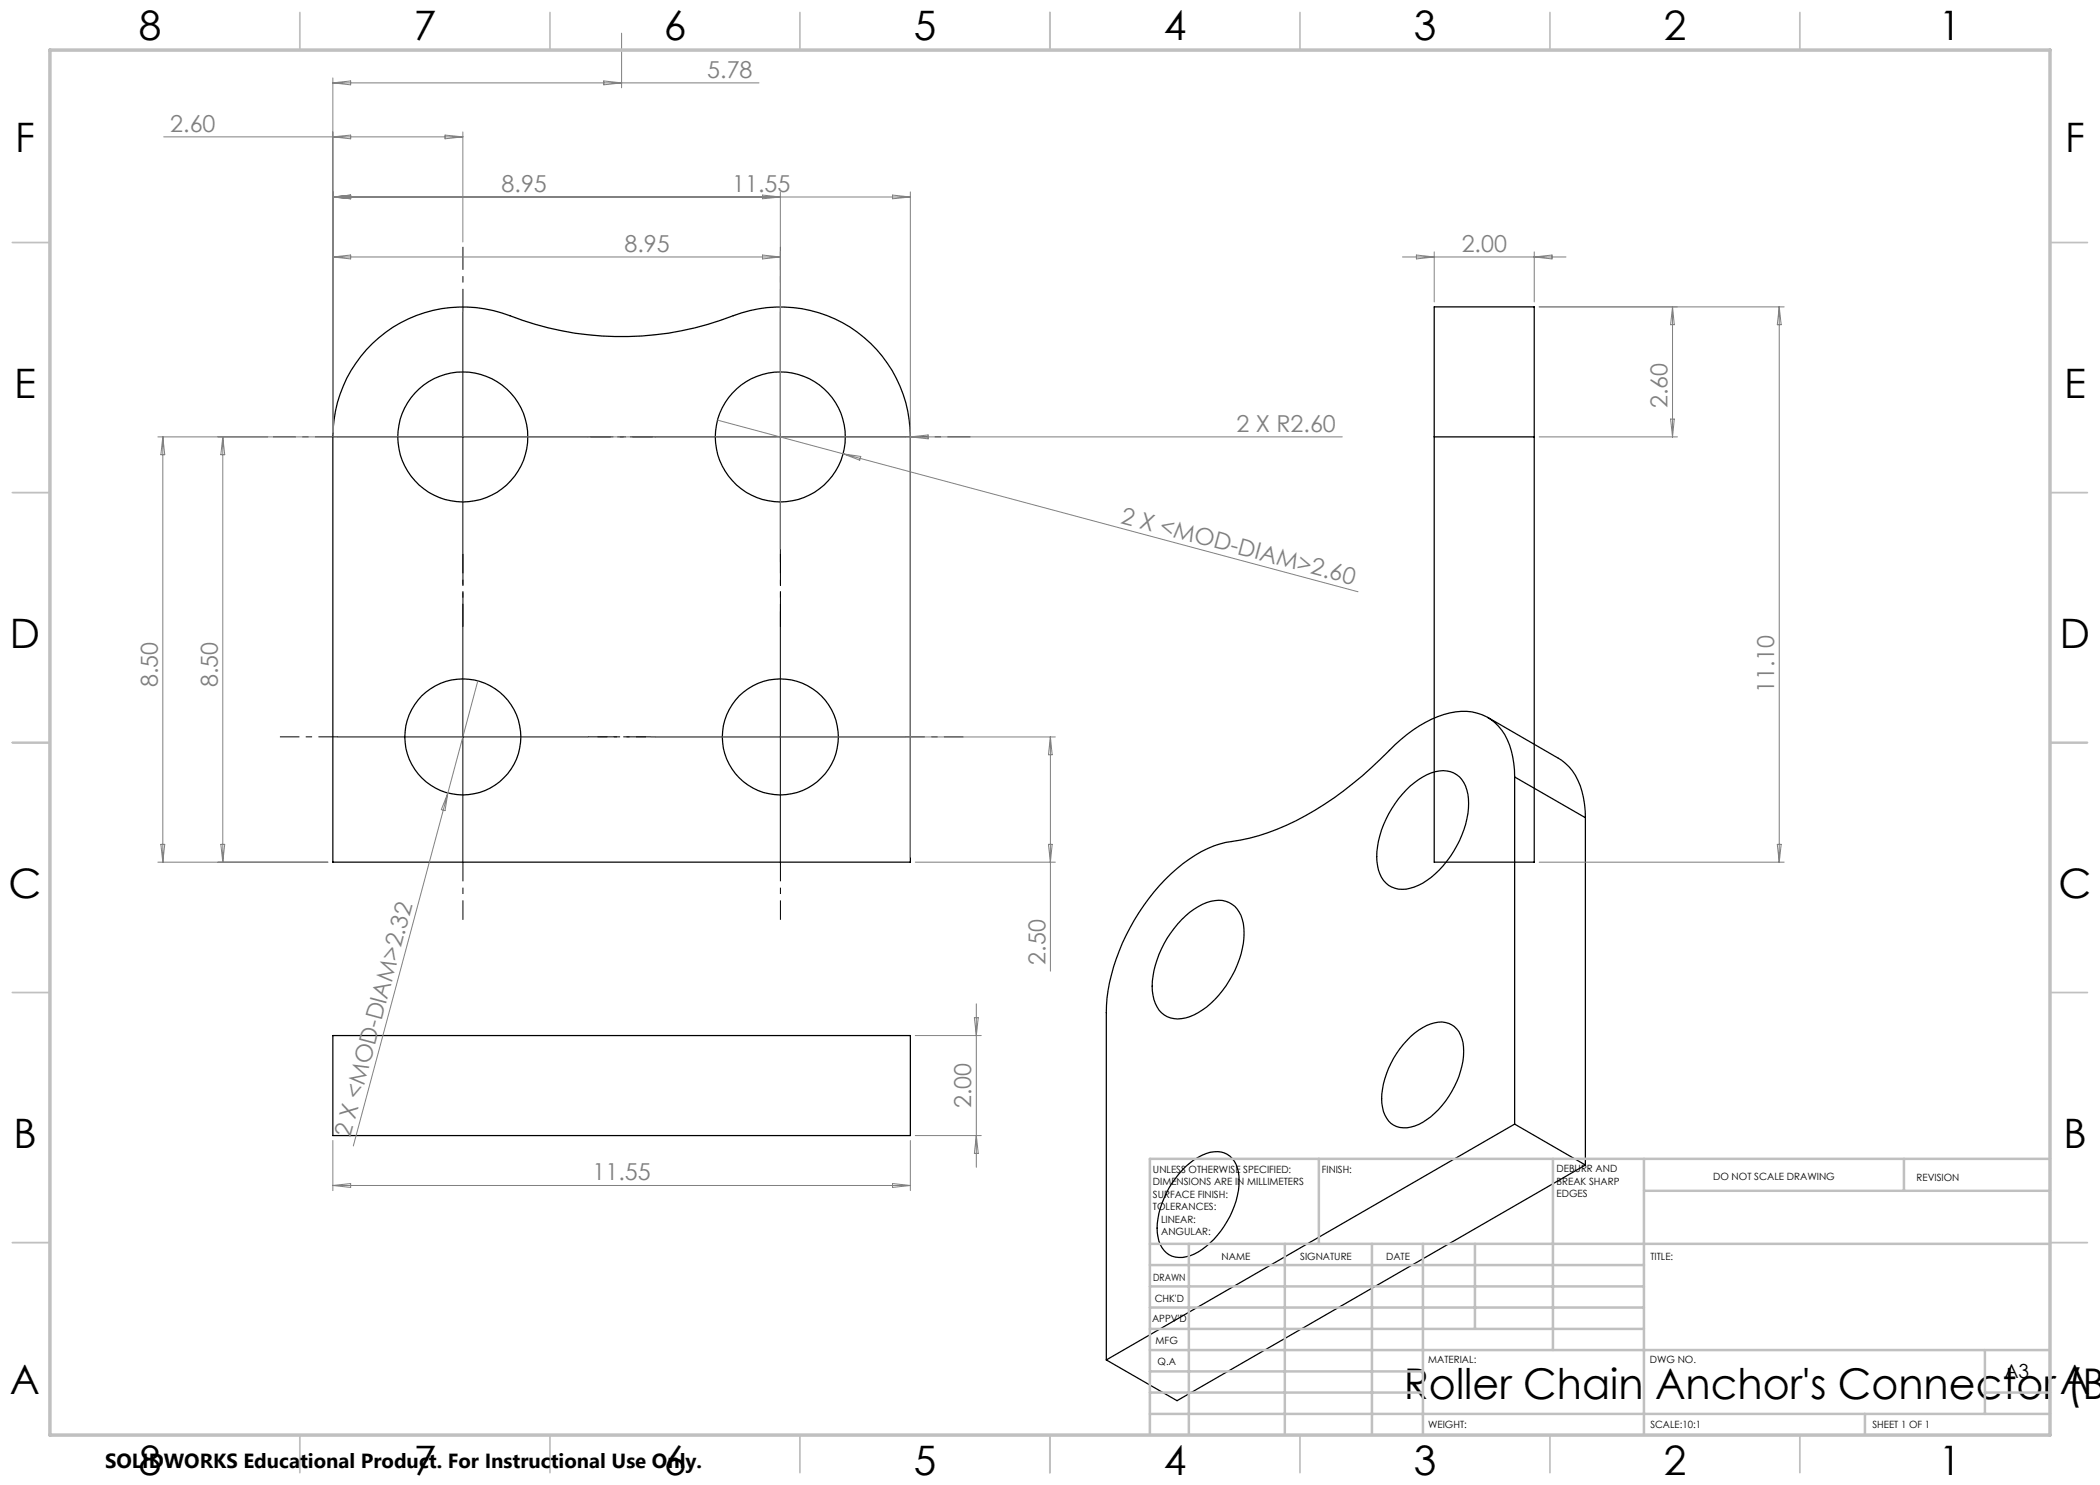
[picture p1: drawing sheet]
<svg xmlns="http://www.w3.org/2000/svg" width="420mm" height="297mm" viewBox="0 0 420 297" stroke-linecap="round" stroke-linejoin="round" font-family="sans-serif">
<g fill="none" stroke="#000" stroke-width=".25">
<path d="M74.5 68.7a26 26 0 0 1 27.5-5.6 62.5 62.5 0 0 0 46.3-.5 26 26 0 0 1 33.8 24.8v85h-115.5v-85a26.1 26.1 0 0 1 7.9-18.7zM286.8 87.4v-26h20v26M286.8 87.4v85h20v-85M286.8 87.4h20M281.2 158a11.7 11.7 0 0 1 7.4-3.9 5 5 0 0 1 5 4.8 18.2 18.2 0 0 1-4.2 13.3 13.8 13.8 0 0 1-8.2 5.6 4.8 4.8 0 0 1-5.5-3.8 16.6 16.6 0 0 1 2.6-12.3l1.4-1.9zM297.5 143.5l14.2 8.2a10.8 10.8 0 0 1 5 7.8l.4 4M302.9 155.4a15.3 15.3 0 0 0-3.2-10.2 10 10 0 0 0-11-2.3 26.2 26.2 0 0 0-10.8 7.2 65.7 65.7 0 0 1-24.3 16.4 38.1 38.1 0 0 1-8.5 2 26.2 26.2 0 0 0-13.2 8.6 41.3 41.3 0 0 0-10.6 24v70.9M302.9 155.4v69.4M302.9 155.4l14.2 8.1M317.1 163.5v69.5M236.3 183.9a10.5 10.5 0 0 1 8.2-3.8 5.1 5.1 0 0 1 4.2 4.6 19 19 0 0 1-5 14.4 12.1 12.1 0 0 1-8.2 4.7 5 5 0 0 1-4.9-4.7 17.1 17.1 0 0 1 2.8-11.5l1.4-1.9zM66.6 207.1h115.5v20h-115.5z"/>
<path d="M282.2 207.3a8.7 8.7 0 0 1 6.9-2.8 4.6 4.6 0 0 1 3.5 4 17 17 0 0 1-5.7 14.2 8.6 8.6 0 0 1-6.9 2.8 4.5 4.5 0 0 1-3.5-4 15.4 15.4 0 0 1 2.8-10.8l1.4-1.8zM237.2 233.2a9 9 0 0 1 7-2.8 4.6 4.6 0 0 1 3.5 4 16.4 16.4 0 0 1-4.2 12.6 11.8 11.8 0 0 1-7 4.5 4.4 4.4 0 0 1-4.9-4.1 15.1 15.1 0 0 1 2.2-9.8l2-2.8zM302.9 224.8l-81.6 47.2M302.9 224.8l14.2 8.2M317.1 233l-81.7 47.1-14.1-8.1"/>
<circle cx="92.6" cy="87.4" r="13"/>
<circle cx="156.1" cy="87.4" r="13"/>
<circle cx="92.6" cy="147.4" r="11.6"/>
<circle cx="156.1" cy="147.4" r="11.6"/>
</g>
<path d="M92.6 122.4v-11.6M156.1 122.4v-11.6M67.6 147.4h-11.6M117.6 147.4h11.6M131.1 147.4h-11.6M181.1 147.4h11.6M92.6 172.4v11.6M156.1 172.4v11.6" fill="none" stroke="#000" stroke-width=".2" stroke-dasharray="15.2 1.3 1.3 1.3" stroke-dashoffset="11.3" stroke-linecap="butt"/>
<path d="M92.6 62.4v-13M156.1 62.4v-13M67.6 87.4h-13M117.6 87.4h13M131.1 87.4h-13M181.1 87.4h13M92.6 112.4v13M156.1 112.4v13" fill="none" stroke="#000" stroke-width=".2" stroke-dasharray="15.2 1.3 1.3 1.3" stroke-dashoffset="10.6" stroke-linecap="butt"/>
<path d="M92.6 62.4v50M156.1 62.4v50M67.6 87.4h50M131.1 87.4h50M92.6 122.4v50M156.1 122.4v50M67.6 147.4h50M131.1 147.4h50" fill="none" stroke="#000" stroke-width=".2"/>
<g fill="none" stroke="#808080" stroke-width=".2">
<path d="M66.6 15.6v70.8M66.6 16.6l3.5-.4v.8zM66.6 16.6h85.2M120.8 16.2l3.5 .4-3.5 .4zM124.3 6.6v11M32.7 27.4h59.9M66.6 27.4l3.5-.4v.8zM66.6 39.4l3.5-.4v.8zM66.6 39.4h115.5M89 27l3.6 .4-3.6 .4zM92.6 26.4v22M152.5 39l3.6 .4-3.6 .4z"/>
<path d="M156.1 38.4v71.4M178.5 39l3.6 .4-3.6 .4zM182.1 38.4v133M66.6 51.4h89.5M66.6 51.4l3.5-.4v.8zM152.5 51l3.6 .4-3.6 .4zM280.5 51.4h32.7M283.3 51l3.5 .4-3.5 .4zM286.8 50.4v10M306.8 50.4v10M306.8 51.4l3.6-.4v.8zM307.8 61.4h49"/>
<path d="M334.5 61.4l.4 3.5h-.8zM334.5 61.4v26M355.8 61.4v111M355.8 61.4l.4 3.5h-.7zM31.6 87.4h123.5M32.6 87.4l.3 3.5h-.7zM32.6 87.4v85M44.6 87.4v85M44.6 87.4l.3 3.5h-.7zM143.5 84l25.1 6.8M156.1 87.4h112.4M168.6 90.8l103 27.6"/>
<path d="M168.6 90.8l3.6 .5-.3 .7zM182.1 87.4l3.5-.4v.8zM307.8 87.4h27.7M334.1 83.8h.8l-.4 3.6zM95.6 136.2l-6 22.4M89.6 158.6l-18.9 70.6M89.6 158.6l-.6 3.5-.7-.2zM130.2 147.4h80.9M210.1 147.4v46.8M210.1 147.4l.3 3.6h-.7zM31.6 172.4h34M32.2 168.9h.7l-.3 3.5z"/>
<path d="M44.2 168.9h.7l-.3 3.5zM183.1 172.4h28M209.7 168.9h.7l-.3 3.5zM307.8 172.4h49M355.5 168.9h.7l-.4 3.5zM183.1 207.1h13.2M194.9 203.5h.8l-.4 3.6zM195.3 200.8v32.7M66.6 228.1v10M66.6 237.1h115.5M66.6 237.1l3.5-.4v.8zM178.5 236.7l3.6 .4-3.6 .4z"/>
<path d="M182.1 228.1v10M183.1 227.1h13.2M195.3 227.1l.4 3.6h-.8z"/>
</g>
<g fill="none" stroke="#c0c0c0" stroke-width=".35">
<path d="M60 2.5v7.5M110 2.5v7.5M160 2.5v7.5M210 2.5v7.5M260 2.5v7.5M310 2.5v7.5M360 2.5v7.5M2.5 48.5h7.5M410 48.5h7.5M2.5 98.5h7.5M410 98.5h7.5M2.5 148.5h7.5"/>
<path d="M410 148.5h7.5M2.5 198.5h7.5M410 198.5h7.5M2.5 248.5h7.5M410 248.5h7.5M60 287v7.5M110 287v7.5M160 287v7.5M210 287v7.5M260 287v7.5M310 287v7.5M360 287v7.5"/>
</g>
<g fill="none" stroke="#c0c0c0" stroke-width=".5">
<path d="M263.8 231.8v17M310.6 231.8v38.2M328.8 231.8v55.2M328.8 238.2h81.2M380.8 231.8v6.4M410 231.8h-180v55.2M230 248.8h180M230 257.3h98.8M230 253h98.8M237.8 248.8v38.2M257 248.8v38.2M274.4 248.8v38.2"/>
<path d="M284.6 248.8v38.2M295 248.8v17M230 265.8h98.8M230 261.5h98.8M230 278.5h54.6M230 274.3h54.6M230 270h180M397 278.5h13M397 270v12.8M230 282.8h180M373 282.8v4.2"/>
</g>
<path d="M10 10h400v277h-400z" fill="none" stroke="#c0c0c0" stroke-width=".7"/>
<text font-size="8.5" x="280.8" y="279.7">Roller Chain Anchor's Connector (B</text>
<g font-size="8.1">
<text x="27.7" y="8">8</text>
<text x="82.7" y="8">7</text>
<text x="132.7" y="8">6</text>
<text x="182.7" y="8">5</text>
<text x="232.7" y="8">4</text>
<text x="282.7" y="8">3</text>
<text x="332.7" y="8">2</text>
<text x="387.7" y="8">1</text>
<text x="3" y="30.4">F</text>
<text x="413" y="30.4">F</text>
<text x="2.8" y="79.6">E</text>
<text x="412.8" y="79.6">E</text>
<text x="2" y="129.6">D</text>
<text x="412" y="129.6">D</text>
<text x="1.7" y="179.6">C</text>
<text x="411.7" y="179.6">C</text>
<text x="2.7" y="229.6">B</text>
<text x="412.7" y="229.6">B</text>
<text x="2" y="278.9">A</text>
<text x="412" y="278.9">A</text>
<text x="27.7" y="295">8</text>
<text x="82.7" y="295">7</text>
<text x="132.7" y="295">6</text>
<text x="182.7" y="295">5</text>
<text x="232.7" y="295">4</text>
<text x="282.7" y="295">3</text>
<text x="332.7" y="295">2</text>
<text x="387.7" y="295">1</text>
</g>
<g font-size="4.7" fill="#808080">
<text x="141.5" y="15.5">5.78</text>
<text x="34.1" y="26.4">2.60</text>
<text x="100.3" y="38.4">8.95</text>
<text x="146.4" y="38.4">11.55</text>
<text x="124.9" y="50.4">8.95</text>
<text x="292.3" y="50.4">2.00</text>
<text x="333.5" y="81.6" transform="rotate(-90 333.5 81.6)">2.60</text>
<text x="247.3" y="86.4">2 X R2.60</text>
<text x="223.9" y="104.5" transform="rotate(15 223.9 104.5)">2 X &lt;MOD-DIAM&gt;2.60</text>
<text x="31.6" y="137.5" transform="rotate(-90 31.6 137.5)">8.50</text>
<text x="43.6" y="137.5" transform="rotate(-90 43.6 137.5)">8.50</text>
<text x="354.8" y="138.6" transform="rotate(-90 354.8 138.6)">11.10</text>
<text x="209.1" y="192.9" transform="rotate(-90 209.1 192.9)">2.50</text>
<text x="194.3" y="221.6" transform="rotate(-90 194.3 221.6)">2.00</text>
<text x="70" y="227.7" transform="rotate(-75 70 227.7)">2 X &lt;MOD-DIAM&gt;2.32</text>
<text x="118.5" y="236.1">11.55</text>
</g>
<text font-size="4.1" x="21" y="293.7">SOLIDWORKS Educational Product. For Instructional Use Only.</text>
<text font-size="3.9" x="400.9" y="275.5">A3</text>
<g font-size="2">
<text x="230.6" y="234.6">UNLESS OTHERWISE SPECIFIED:</text>
<text x="230.6" y="237.1">DIMENSIONS ARE IN MILLIMETERS</text>
<text x="230.6" y="239.6">SURFACE FINISH:</text>
<text x="264.4" y="234.6">FINISH:</text>
<text x="311.3" y="234.5">DEBURR AND</text>
<text x="311.3" y="237">BREAK SHARP</text>
<text x="311.3" y="239.5">EDGES</text>
<text x="342.6" y="236">DO NOT SCALE DRAWING</text>
<text x="383.3" y="236.2">REVISION</text>
<text x="230.6" y="242.1">TOLERANCES:</text>
<text x="232.2" y="244.6">LINEAR:</text>
<text x="232.2" y="247.1">ANGULAR:</text>
<text x="244.3" y="252">NAME</text>
<text x="260" y="251.9">SIGNATURE</text>
<text x="277.2" y="251.9">DATE</text>
<text x="330.1" y="251.9">TITLE:</text>
<text x="230.6" y="256.1">DRAWN</text>
<text x="230.9" y="260.3">CHK'D</text>
<text x="230.4" y="264.4">APPV'D</text>
<text x="231.1" y="268.8">MFG</text>
<text x="231.5" y="273">Q.A</text>
<text x="285.6" y="272.5">MATERIAL:</text>
<text x="330" y="272.5">DWG NO.</text>
<text x="285.6" y="285.5">WEIGHT:</text>
<text x="330.1" y="285.6">SCALE:10:1</text>
<text x="374.5" y="285.6">SHEET 1 OF 1</text>
</g>
</svg>
